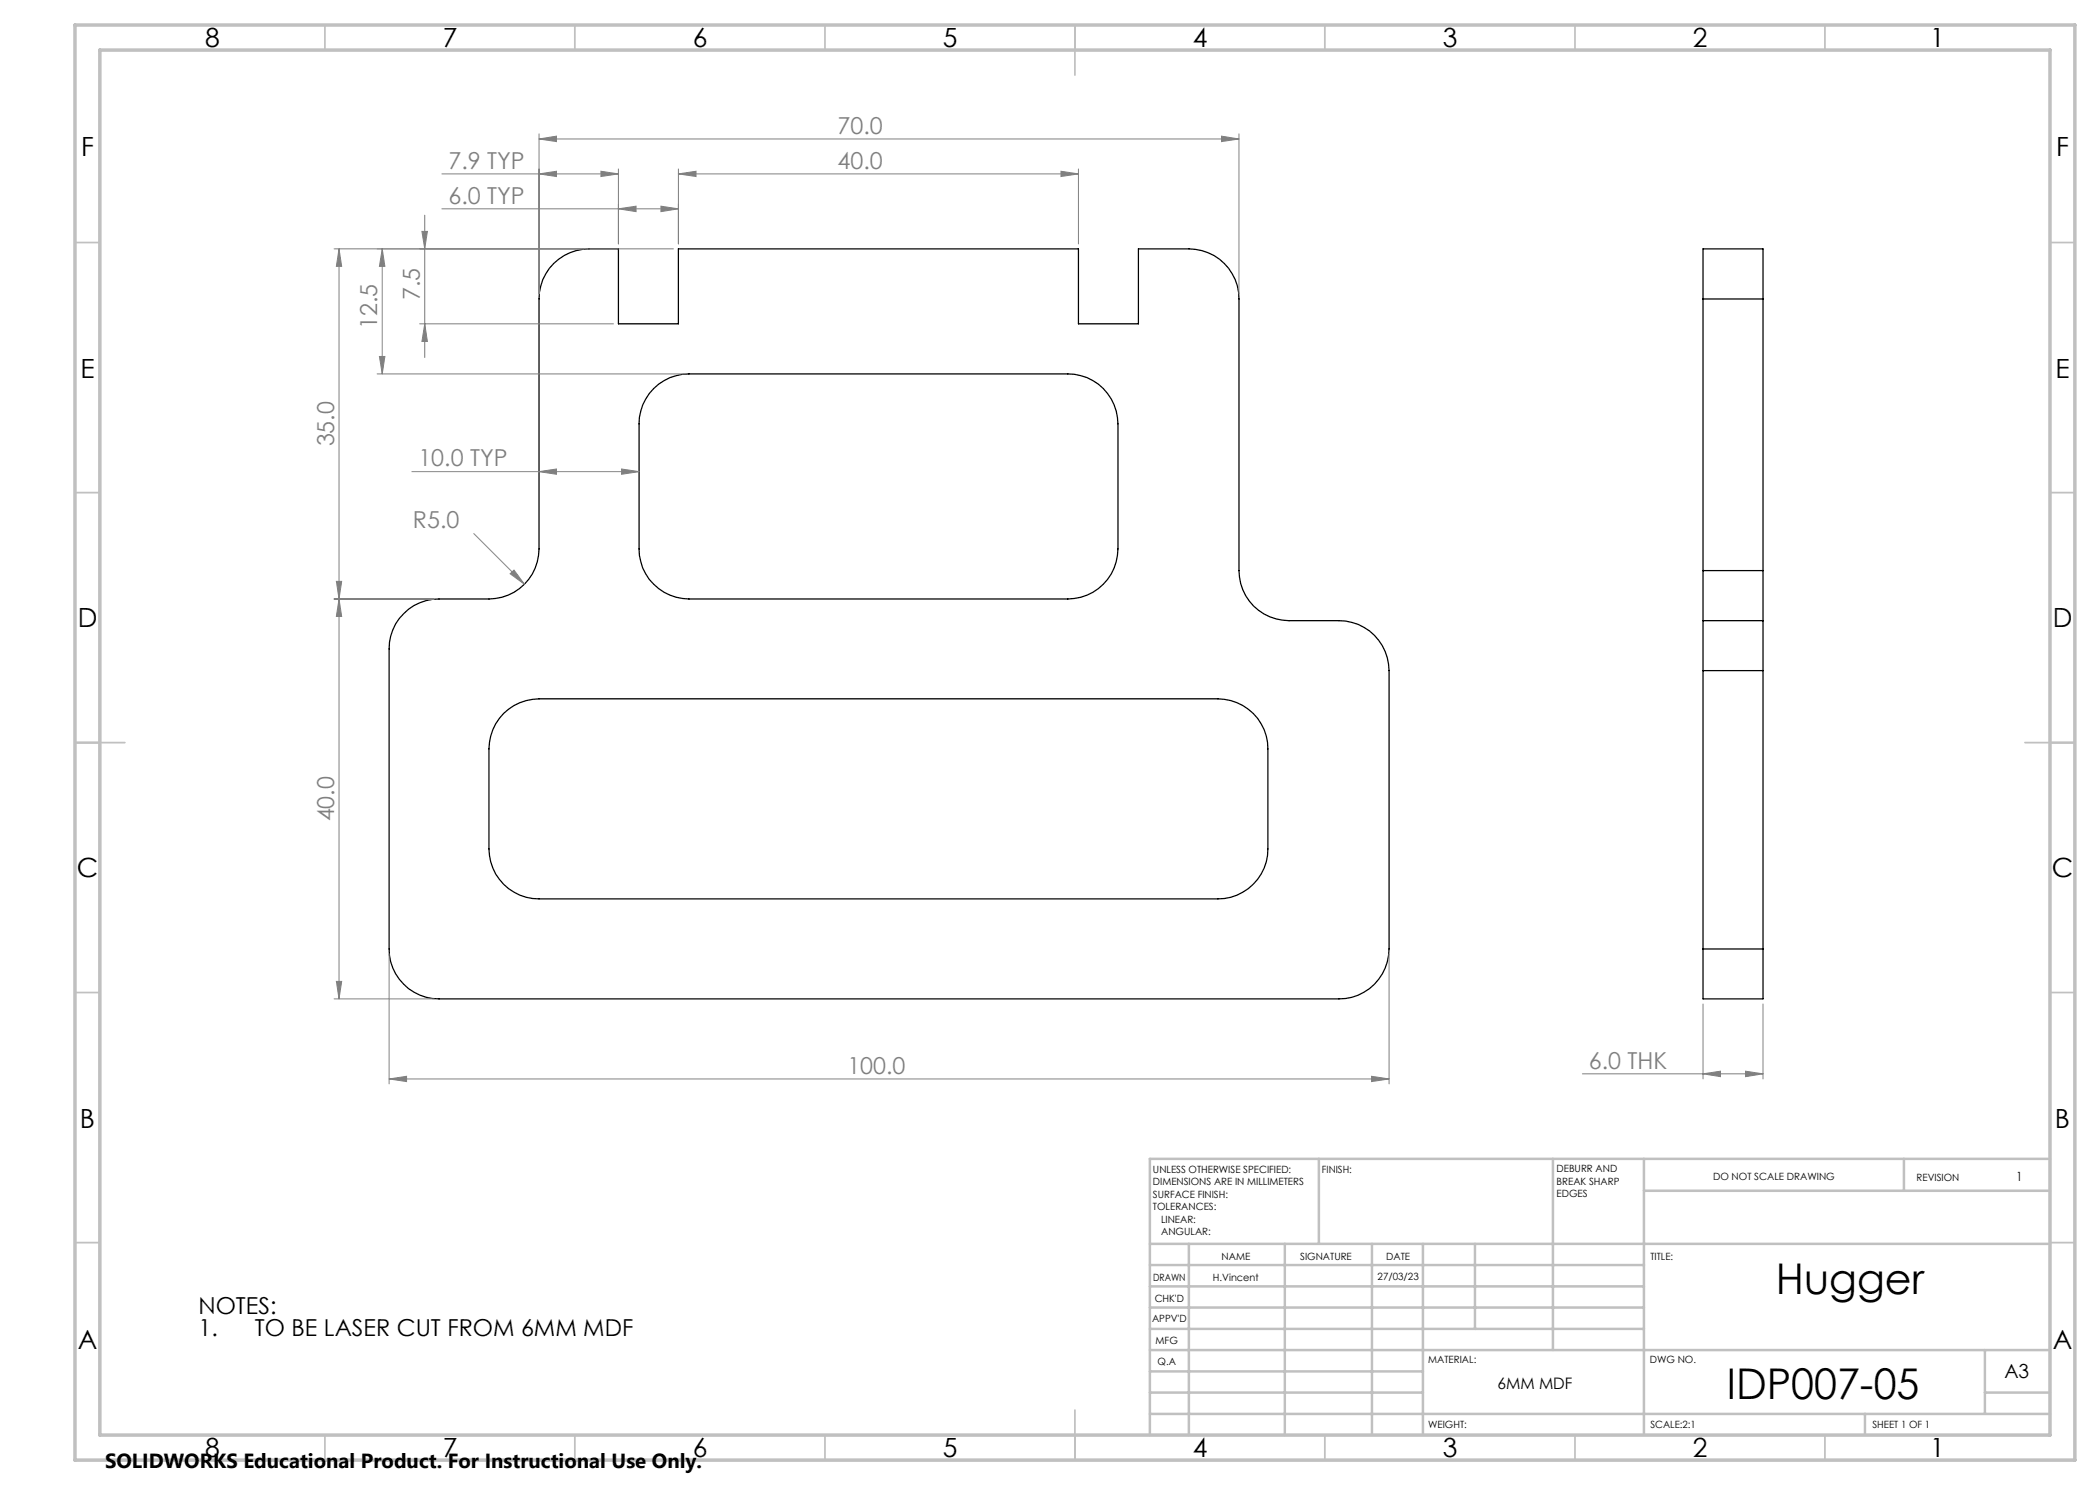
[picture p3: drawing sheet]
<svg xmlns="http://www.w3.org/2000/svg" width="420mm" height="297mm" viewBox="0 0 420 297" stroke-linecap="round" stroke-linejoin="round" font-family="sans-serif">
<g fill="none" stroke="#000" stroke-width=".25">
<path d="M110.7 52.7a10.2 10.2 0 0 1 7.1-2.9h5.9v15h12v-15h80v15h12v-15h10.1a10 10 0 0 1 10 10v54.3a10 10 0 0 0 10 10h10a10 10 0 0 1 10 10v55.7a10 10 0 0 1-10 10h-180a10 10 0 0 1-10-10v-60a10 10 0 0 1 10-10h10a10.1 10.1 0 0 0 10-10v-50a9.8 9.8 0 0 1 2.9-7.1zM340.6 59.8v-10h12v10M340.6 59.8v54.3M340.6 59.8h12M352.6 59.8v54.3M130.7 77.7a9.8 9.8 0 0 1 7.1-2.9h75.8a10 10 0 0 1 10 10v25a10.1 10.1 0 0 1-10 10h-75.8a10.1 10.1 0 0 1-10-10v-25a9.8 9.8 0 0 1 2.9-7.1zM340.6 114.1v10M340.6 114.1h12M352.6 114.1v10M340.6 124.1v10M340.6 124.1h12M340.6 134.1h12"/>
<path d="M340.6 134.1v55.7M352.6 124.1v10M352.6 134.1v55.7M100.7 142.7a10.2 10.2 0 0 1 7.1-2.9h135.8a10 10 0 0 1 10 10v20a10 10 0 0 1-10 10h-135.8a10 10 0 0 1-10-10v-20a10.2 10.2 0 0 1 2.9-7.1zM340.6 189.8v10h12v-10M340.6 189.8h12"/>
</g>
<g fill="none" stroke="#808080" stroke-width=".2">
<path d="M88.4 34.8h35.3M107.8 27.8l3.5-.6v1.1zM107.8 34.8l3.5-.5v1zM107.8 26.8v32M107.8 27.8h140M120.2 34.3l3.5 .5-3.5 .5zM123.7 33.8v15M135.7 34.8l3.5-.5v1zM135.7 34.8h80M135.7 33.8v15M212.2 34.3l3.5 .5-3.5 .5zM215.7 33.8v15"/>
<path d="M244.3 27.2l3.5 .6-3.5 .5zM247.8 26.8v32M66.8 49.8h67.9M67.8 49.8l.5 3.5h-1zM67.8 49.8v150M76.4 49.8v25M76.4 49.8l.6 3.5h-1.1zM84.4 46.3h1.1l-.6 3.5zM84.9 43v28.5M88.4 41.8h47.3M123.7 41.8l3.5-.6v1.1zM132.2 41.2l3.5 .6-3.5 .5z"/>
<path d="M75.4 74.8h61.4M75.9 71.3h1.1l-.6 3.5zM83.9 64.8h38.8M84.9 64.8l.6 3.5h-1.1zM82.4 94.3h45.4M107.8 94.3l3.5-.5v1.1zM124.3 93.8l3.5 .5-3.5 .6zM66.8 119.8h20M67.3 116.3h1l-.5 3.5zM67.8 119.8l.5 3.5h-1zM94.8 106.7l10.1 10.1M102 114.8l.8-.8 2.1 2.8z"/>
<path d="M66.8 199.8h20M67.3 196.3h1l-.5 3.5zM77.8 190.8v26M277.8 190.8v26M77.8 215.8l3.5-.5v1zM77.8 215.8h200M274.3 215.3l3.5 .5-3.5 .5zM316.5 214.8h36.1M340.6 214.8l3.5-.6v1.1zM340.6 200.8v15M349.1 214.2l3.5 .6-3.5 .5zM352.6 200.8v15"/>
</g>
<g fill="none" stroke="#c0c0c0" stroke-width=".35">
<path d="M65 5v5M115 5v5M165 5v5M215 5v10M265 5v5M315 5v5M365 5v5M15 48.5h5M410 48.5h5M15 98.5h5M410 98.5h5M15 148.5h10"/>
<path d="M405 148.5h10M15 198.5h5M410 198.5h5M15 248.5h5M410 248.5h5M65 287v5M115 287v5M165 287v5M215 282v10M265 287v5M315 287v5M365 287v5"/>
</g>
<g fill="none" stroke="#c0c0c0" stroke-width=".5">
<path d="M263.8 231.8v17M310.6 231.8v38.2M328.8 231.8v55.2M328.8 238.2h81.2M380.8 231.8v6.4M410 231.8h-180v55.2M230 248.8h180M230 257.3h98.8M230 253h98.8M237.8 248.8v38.2M257 248.8v38.2M274.4 248.8v38.2"/>
<path d="M284.6 248.8v38.2M295 248.8v17M230 265.8h98.8M230 261.5h98.8M230 278.5h54.6M230 274.3h54.6M230 270h180M397 278.5h13M397 270v12.8M230 282.8h180M373 282.8v4.2"/>
</g>
<path d="M15 5h400v287h-400zM20 10h390v277h-390z" fill="none" stroke="#c0c0c0" stroke-width=".7"/>
<g fill="#808080">
<path d="M349.1 214.2l3.5 .6-3.5 .5zM340.6 214.8l3.5-.6v1.1z"/>
<path d="M77.8 215.8l3.5-.5v1zM274.3 215.3l3.5 .5-3.5 .5zM107.8 27.8l3.5-.6v1.1zM244.3 27.2l3.5 .6-3.5 .5zM107.8 94.3l3.5-.5v1.1zM124.3 93.8l3.5 .5-3.5 .6zM107.8 34.8l3.5-.5v1zM120.2 34.3l3.5 .5-3.5 .5zM135.7 34.8l3.5-.5v1zM212.2 34.3l3.5 .5-3.5 .5zM102 114.8l2.9 2-2.1-2.8z"/>
<path d="M67.3 196.3h1l-.5 3.5zM67.8 119.8l.5 3.5h-1zM67.3 116.3h1l-.5 3.5zM67.8 49.8l.5 3.5h-1z"/>
<path d="M84.9 64.8l.6 3.5h-1.1zM84.4 46.3h1.1l-.6 3.5z"/>
<path d="M76.4 49.8l.6 3.5h-1.1zM75.9 71.3h1.1l-.6 3.5z"/>
<path d="M123.7 41.8l3.5-.6v1.1zM132.2 41.2l3.5 .6-3.5 .5z"/>
</g>
<g font-size="8.5">
<text x="355.2" y="258.8">Hugger</text>
<text x="345.3" y="279.7">IDP007-05</text>
</g>
<g font-size="5.3">
<text x="41" y="9.5">8</text>
<text x="88.5" y="9.5">7</text>
<text x="138.5" y="9.5">6</text>
<text x="188.5" y="9.5">5</text>
<text x="238.5" y="9.5">4</text>
<text x="288.5" y="9.5">3</text>
<text x="338.5" y="9.5">2</text>
<text x="386" y="9.5">1</text>
<text x="16.2" y="31.2">F</text>
<text x="411.2" y="31.2">F</text>
<text x="16.1" y="75.5">E</text>
<text x="411.1" y="75.5">E</text>
<text x="15.5" y="125.5">D</text>
<text x="410.5" y="125.5">D</text>
<text x="15.4" y="175.5">C</text>
<text x="410.4" y="175.5">C</text>
<text x="16" y="225.5">B</text>
<text x="411" y="225.5">B</text>
<text x="15.5" y="269.7">A</text>
<text x="410.5" y="269.7">A</text>
<text x="41" y="291.5">8</text>
<text x="88.5" y="291.5">7</text>
<text x="138.5" y="291.5">6</text>
<text x="188.5" y="291.5">5</text>
<text x="238.5" y="291.5">4</text>
<text x="288.5" y="291.5">3</text>
<text x="338.5" y="291.5">2</text>
<text x="386" y="291.5">1</text>
</g>
<g font-size="4.7" fill="#808080">
<text x="167.5" y="26.8">70.0</text>
<text x="89.7" y="33.8">7.9 TYP</text>
<text x="167.5" y="33.8">40.0</text>
<text x="89.7" y="40.8">6.0 TYP</text>
<text x="83.9" y="60" transform="rotate(-90 83.9 60)">7.5</text>
<text x="75.4" y="65.8" transform="rotate(-90 75.4 65.8)">12.5</text>
<text x="66.8" y="89.3" transform="rotate(-90 66.8 89.3)">35.0</text>
<text x="83.7" y="93.3">10.0 TYP</text>
<text x="82.6" y="105.7">R5.0</text>
<text x="66.8" y="164.3" transform="rotate(-90 66.8 164.3)">40.0</text>
<text x="169.5" y="214.8">100.0</text>
<text x="317.8" y="213.7">6.0 THK</text>
</g>
<g font-size="4.7">
<text x="39.7" y="262.7">NOTES:</text>
<text x="39.7" y="267.3">1.</text>
<text x="51" y="267.3">TO BE LASER CUT FROM 6MM MDF</text>
</g>
<text font-size="4.1" x="21" y="293.7">SOLIDWORKS Educational Product. For Instructional Use Only.</text>
<text font-size="3.9" x="400.9" y="275.5">A3</text>
<text font-size="3.2" x="299.5" y="277.9">6MM MDF</text>
<text font-size="2.5" x="403.2" y="236.1">1</text>
<g font-size="2">
<text x="230.6" y="234.6">UNLESS OTHERWISE SPECIFIED:</text>
<text x="230.6" y="237.1">DIMENSIONS ARE IN MILLIMETERS</text>
<text x="230.6" y="239.6">SURFACE FINISH:</text>
<text x="264.4" y="234.6">FINISH:</text>
<text x="311.3" y="234.5">DEBURR AND</text>
<text x="311.3" y="237">BREAK SHARP</text>
<text x="311.3" y="239.5">EDGES</text>
<text x="342.6" y="236">DO NOT SCALE DRAWING</text>
<text x="383.3" y="236.2">REVISION</text>
<text x="230.6" y="242.1">TOLERANCES:</text>
<text x="232.2" y="244.6">LINEAR:</text>
<text x="232.2" y="247.1">ANGULAR:</text>
<text x="244.3" y="252">NAME</text>
<text x="260" y="251.9">SIGNATURE</text>
<text x="277.2" y="251.9">DATE</text>
<text x="330.1" y="251.9">TITLE:</text>
<text x="230.6" y="256.1">DRAWN</text>
<text x="242.6" y="256.1">H.Vincent</text>
<text x="275.5" y="255.9">27/03/23</text>
<text x="230.9" y="260.3">CHK'D</text>
<text x="230.4" y="264.4">APPV'D</text>
<text x="231.1" y="268.8">MFG</text>
<text x="231.5" y="273">Q.A</text>
<text x="285.6" y="272.5">MATERIAL:</text>
<text x="330" y="272.5">DWG NO.</text>
<text x="285.6" y="285.5">WEIGHT:</text>
<text x="330.1" y="285.6">SCALE:2:1</text>
<text x="374.5" y="285.6">SHEET 1 OF 1</text>
</g>
</svg>
